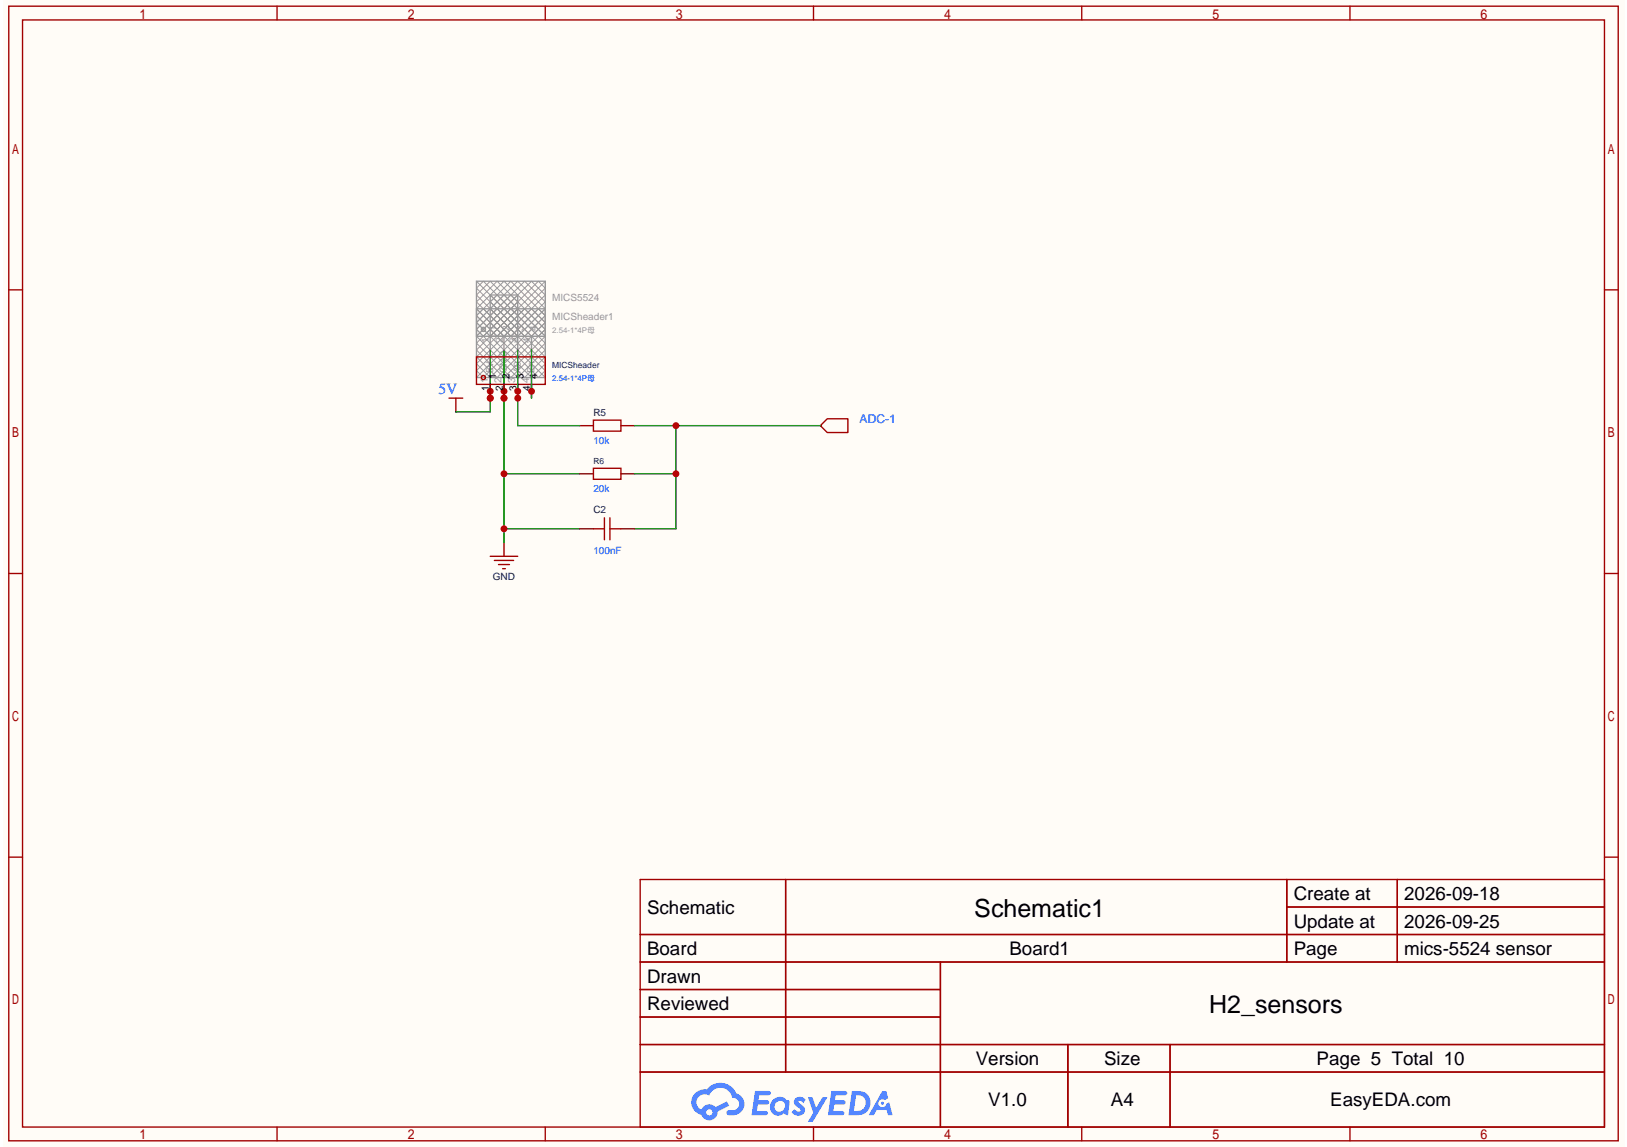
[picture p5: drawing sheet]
<svg xmlns="http://www.w3.org/2000/svg" width="297mm" height="210mm" viewBox="0 0 297 210" stroke-linecap="round" stroke-linejoin="round" font-family="sans-serif">
<path d="M.5 0h296.2v209.5h-296.2z" fill="#fffcf7"/>
<g fill="none" stroke="#a10000" stroke-width=".25">
<path d="M1.6 1.1h294v207.3h-294zM4.1 3.6h289v202.3h-289zM50.6 1.1v2.5M99.6 1.1v2.5M148.6 1.1v2.5M197.6 1.1v2.5M246.6 1.1v2.5M1.6 53h2.5M293.1 53h2.5M1.6 104.8h2.5M293.1 104.8h2.5M1.6 156.6h2.5"/>
<path d="M293.1 156.6h2.5M116.9 160.7h176.2v45.2h-176.2zM116.9 170.7h176.2M116.9 175.8h176.2M143.5 160.7v35.2M171.8 175.8v30.1M235 160.7v15.1M235 165.7h58.1M255.2 160.7v15.1M116.9 180.8h54.9M116.9 190.8h176.2M116.9 185.8h54.9"/>
<path d="M116.9 195.9h176.2M195 190.8v15.1M213.7 190.8v15.1M50.6 205.9v2.5M99.6 205.9v2.5M148.6 205.9v2.5M197.6 205.9v2.5M246.6 205.9v2.5"/>
</g>
<g fill="#5487ff">
<path d="M145.3 200.6a1.29 1.29 0 0 1 1.8 .3l-.4 .6a.54 .54 0 0 0-.9-.2l.2 .2a1.56 1.56 0 0 1 1 1.6 1.41 1.41 0 0 1-2.4 .1l.5-.6a.63 .63 0 0 0 .5 .5 .63 .63 0 0 0 .6-.3l-.1-.2a1.58 1.58 0 0 1-1.1-1.5z"/>
<path d="M147.6 200.5h.8l.7 1.9 1.1-1.9h.9l-2.6 4.4h-.9l.9-1.6z"/>
<path d="M137.9 199.3h1.6a1.29 1.29 0 0 1 1.3 .2 .39 .39 0 0 1-.4 .6h-1.7l-.2 .9h1.7a.39 .39 0 0 1 .3 .4 .39 .39 0 0 1-.4 .4h-1.7l-.1 1.2h.8a1.22 1.22 0 0 1 1.1 .2 .39 .39 0 0 1-.3 .5h-2.6z"/>
<path d="M151.9 199.3h1.6a1.3 1.3 0 0 1 1.2 .2 .39 .39 0 0 1-.3 .6h-1.8l-.1 .9h1.6a.39 .39 0 0 1 .4 .4 .39 .39 0 0 1-.5 .4h-1.6l-.2 1.2h.8a1.21 1.21 0 0 1 1.2 .2 .39 .39 0 0 1-.4 .5h-2.6z"/>
<path d="M161.2 199.3h.7l.3 1.3-.6 .4a.74 .74 0 0 0-1.1 .3 .74 .74 0 0 0 .5 1 .74 .74 0 0 0 .9-.6l.5-.3 .6 2.3h-.8l-.2-.9h-1.9l-.5 .9h-.9z"/>
<path d="M155.6 199.3l-.6 4.4h1.4a2.25 2.25 0 0 0 2.6-2.2 2.25 2.25 0 0 0-2.7-2.2zM156.4 200.1a1.48 1.48 0 0 1 1.7 1.5 1.48 1.48 0 0 1-1.9 1.4h-.2z"/>
<path d="M141.1 201a1.57 1.57 0 0 0-.2 2.2 1.57 1.57 0 0 0 2.1 .3l.2-.1 .3 .3h.4l.3-2.4-.1-.3h-.5a1.58 1.58 0 0 0-2.5 0zM141.8 201.4a.97 .97 0 0 1 1.6 .3 .97 .97 0 0 1-.9 1.4 .93 .93 0 0 1-1-.5 .93 .93 0 0 1 .3-1.2z"/>
<path d="M127 199.7a2.34 2.34 0 0 0 1.1 4 1.53 1.53 0 0 0 1.8 1 1.53 1.53 0 0 0 1.2-1.6l2.1-1.1-.5-.8-2 1.1a1.55 1.55 0 0 0-2.6 .4 1.48 1.48 0 0 1-.7-2.1 1.48 1.48 0 0 1 2.1-.5 2.2 2.2 0 0 1 2.3-1.4 2.2 2.2 0 0 1 2 1.9 1.15 1.15 0 0 1 1.2 1 1.15 1.15 0 0 1-1.1 1.2h-.7a.46 .46 0 0 0-.5 .4 .46 .46 0 0 0 .4 .6 2.2 2.2 0 0 0 2.3-.7 2.2 2.2 0 0 0 .4-2.3 2.13 2.13 0 0 0-1.3-1.1 3.2 3.2 0 0 0-5.4-.7l-1.1 .1zM129 203.2a.57 .57 0 0 1 1.1 0 .57 .57 0 0 1-1.1 0z"/>
<circle cx="161.2" cy="201.6" r=".28"/>
</g>
<path d="M87 52.6l1.3-1.2 11.3 11.3-6.3 6.3-6.3-6.3 11.3-11.3 1.3 1.2-12.6 12.6 3.8 3.8 8.8-8.8-8.8-8.8-3.8 3.8 12.6 12.5-1.3 1.3-11.3-11.3 6.3-6.3 6.3 6.3-11.3 11.3-1.3-1.3 12.6-12.5-3.8-3.8-8.8 8.8 8.8 8.8 3.8-3.8zM87 51.4l12.6 12.5-5 5.1-7.6-7.6 10.1-10 2.5 2.5-12.6 12.6 2.5 2.5 10.1-10.1-7.5-7.5-5.1 5 12.6 12.6M99.6 51.4l-12.6 12.5 5.1 5.1 7.5-7.6-10.1-10-2.5 2.5 12.6 12.6-2.5 2.5-10.1-10.1 7.6-7.5 5 5-12.6 12.6" fill="none" stroke="#999" stroke-width=".18"/>
<path d="M87 51.4h12.6v17.6h-12.6zM89.5 53.9h5.1v7.5h-5.1zM89.5 69v2.5M92.1 69v2.5M94.6 69v2.5M97.1 69v2.5" fill="none" stroke="#999" stroke-width=".25"/>
<path d="M82 72.7h2.5M83.3 72.7v2.6M149.8 77.8l1.3-1.3h3.8v2.5h-3.8z" fill="none" stroke="#a10000" stroke-width=".25"/>
<path d="M83.3 75.3h.1M149.8 77.8h.1" fill="none" stroke="#870000" stroke-width=".25"/>
<path d="M89.5 63.9v11.4h-6.2" fill="none" stroke="#008700" stroke-width=".25"/>
<g fill="#c00">
<circle cx="89.5" cy="72.7" r=".63"/>
<circle cx="89.5" cy="71.5" r=".63"/>
</g>
<path d="M92.1 99.1v2.5" fill="none" stroke="#870000" stroke-width=".25"/>
<path d="M89.5 101.6h5.1M90.3 102.4h3.5M91.1 103.1h2M91.8 103.9h.5" fill="none" stroke="#a10000" stroke-width=".25"/>
<path d="M92.1 63.9v35.2M92.1 86.6h13.8M92.1 96.6h13.8" fill="none" stroke="#008700" stroke-width=".25"/>
<g fill="#c00">
<circle cx="92.1" cy="71.5" r=".63"/>
<circle cx="92.1" cy="72.7" r=".63"/>
<circle cx="92.1" cy="86.6" r=".63"/>
<circle cx="92.1" cy="96.6" r=".63"/>
</g>
<path d="M89.5 70.2v2.5M105.9 77.8h2.5M113.4 77.8h2.5" fill="none" stroke="#870000" stroke-width=".25"/>
<g fill="none" stroke="#a10000" stroke-width=".25">
<path d="M87 65.2h12.6v5h-12.6zM108.4 76.8h5v2h-5z"/>
<circle cx="88.3" cy="69" r=".38"/>
</g>
<circle cx="89.5" cy="72.7" r=".63" fill="#c00"/>
<path d="M92.1 70.2v2.5" fill="none" stroke="#870000" stroke-width=".25"/>
<circle cx="92.1" cy="72.7" r=".63" fill="#c00"/>
<path d="M94.6 70.2v2.5M97.1 70.2v2.5M105.9 86.6h2.5M113.4 86.6h2.5" fill="none" stroke="#870000" stroke-width=".25"/>
<path d="M87 57.7l3.8 3.7 5-5 3.8 3.8-1.3 1.2-5-5-5 5-1.3-1.2 3.8-3.8 5 5 3.8-3.7-1.3-1.3-5 5-5-5zM87 56.4l5.1 5 5-5 2.5 2.5-2.5 2.5-5-5-5.1 5M88.5 59.8l.1 .2M99.6 56.4l-5 5-5.1-5-2.5 2.5 2.5 2.5 5.1-5 5 5M88.6 60.3l-.1 .2" fill="none" stroke="#999" stroke-width=".18"/>
<g fill="none" stroke="#999" stroke-width=".25">
<path d="M87 56.4h12.6v5h-12.6zM89.5 61.4v2.5M92.1 61.4v2.5M94.6 61.4v2.5M97.1 61.4v2.5"/>
<circle cx="88.3" cy="60.2" r=".38"/>
</g>
<path d="M108.4 85.6h5v2h-5z" fill="none" stroke="#a10000" stroke-width=".25"/>
<path d="M94.6 63.9v13.9h11.3" fill="none" stroke="#008700" stroke-width=".25"/>
<g fill="#c00">
<circle cx="94.6" cy="72.7" r=".63"/>
<circle cx="94.6" cy="71.5" r=".63"/>
</g>
<path d="M115.9 77.8h33.9M123.5 77.8v18.8h-7.6M115.9 86.6h7.6" fill="none" stroke="#008700" stroke-width=".25"/>
<g fill="#c00">
<circle cx="123.5" cy="77.8" r=".63"/>
<circle cx="123.5" cy="86.6" r=".63"/>
</g>
<path d="M97.1 63.9v8.8" fill="none" stroke="#008700" stroke-width=".25"/>
<circle cx="97.1" cy="71.5" r=".63" fill="#c00"/>
<path d="M108.4 96.6h2M110.4 94.6v4M111.4 96.6h2M111.4 94.6v4" fill="none" stroke="#a10000" stroke-width=".25"/>
<path d="M105.9 96.6h2.5M113.4 96.6h2.5" fill="none" stroke="#870000" stroke-width=".25"/>
<g font-size="4.6">
<text x="178" y="167.5">Schematic1</text>
<text x="220.9" y="185.1">H2_sensors</text>
</g>
<g font-size="3.4">
<text x="118.2" y="167">Schematic</text>
<text x="236.3" y="164.4">Create at</text>
<text x="256.5" y="164.4">2026-09-18</text>
<text x="236.3" y="169.5">Update at</text>
<text x="256.5" y="169.5">2026-09-25</text>
<text x="118.2" y="174.5">Board</text>
<text x="118.2" y="179.5">Drawn</text>
<text x="184.4" y="174.5">Board1</text>
<text x="236.3" y="174.5">Page</text>
<text x="256.5" y="174.5">mics-5524 sensor</text>
<text x="118.2" y="184.5">Reviewed</text>
<text x="178.2" y="194.6">Version</text>
<text x="201.7" y="194.6">Size</text>
<text x="240.5" y="194.6">Page 5 Total 10</text>
<text x="180.5" y="202.1">V1.0</text>
<text x="202.9" y="202.1">A4</text>
<text x="243" y="202.1">EasyEDA.com</text>
</g>
<text font-size="2.9" fill="#00f" x="80.1" y="72.1">5V</text>
<text font-size="2.2" fill="#00f" x="157" y="77.3">ADC-1</text>
<g font-size="1.8" fill="#999">
<text x="100.9" y="54.9">MICS5524</text>
<text x="100.9" y="58.5">MICSheader1</text>
<text x="89.3" y="62.6" transform="rotate(-90 89.3 62.6)">1</text>
<text x="90.6" y="60.5" transform="rotate(-90 90.6 60.5)">1</text>
<text x="91.8" y="62.6" transform="rotate(-90 91.8 62.6)">2</text>
<text x="93.1" y="60.5" transform="rotate(-90 93.1 60.5)">2</text>
<text x="94.3" y="62.6" transform="rotate(-90 94.3 62.6)">3</text>
<text x="95.6" y="60.5" transform="rotate(-90 95.6 60.5)">3</text>
<text x="96.9" y="62.6" transform="rotate(-90 96.9 62.6)">4</text>
<text x="98.1" y="60.5" transform="rotate(-90 98.1 60.5)">4</text>
<text x="89.1" y="70" transform="rotate(-90 89.1 70)">1</text>
<text x="90.1" y="68.2" transform="rotate(-90 90.1 68.2)">5V</text>
<text x="91.6" y="70" transform="rotate(-90 91.6 70)">2</text>
<text x="92.6" y="68.2" transform="rotate(-90 92.6 68.2)">GND</text>
<text x="94.1" y="70" transform="rotate(-90 94.1 70)">3</text>
<text x="95.1" y="68.2" transform="rotate(-90 95.1 68.2)">A0</text>
<text x="96.6" y="70" transform="rotate(-90 96.6 70)">4</text>
<text x="97.6" y="68.2" transform="rotate(-90 97.6 68.2)">En</text>
</g>
<g font-size="1.8">
<text x="89.3" y="71.4" transform="rotate(-90 89.3 71.4)">1</text>
<text x="90.6" y="69.3" transform="rotate(-90 90.6 69.3)">1</text>
<text x="91.8" y="71.4" transform="rotate(-90 91.8 71.4)">2</text>
<text x="93.1" y="69.3" transform="rotate(-90 93.1 69.3)">2</text>
<text x="94.3" y="71.4" transform="rotate(-90 94.3 71.4)">3</text>
<text x="95.6" y="69.3" transform="rotate(-90 95.6 69.3)">3</text>
<text x="96.9" y="71.4" transform="rotate(-90 96.9 71.4)">4</text>
<text x="98.1" y="69.3" transform="rotate(-90 98.1 69.3)">4</text>
</g>
<g font-size="1.8" fill="#000080">
<text x="108.4" y="76.1">R5</text>
<text x="108.4" y="93.6">C2</text>
<text x="90" y="106">GND</text>
</g>
<g font-size="1.8" fill="#00f">
<text x="108.4" y="81.1">10k</text>
<text x="108.4" y="89.9">20k</text>
<text x="108.4" y="101.2">100nF</text>
</g>
<g font-size="1.5" fill="#000080">
<text x="100.9" y="67.3">MICSheader</text>
<text x="108.4" y="84.8">R6</text>
</g>
<text font-size="1.4" fill="#999" x="100.9" y="60.9">2.54-1*4P母</text>
<text font-size="1.4" fill="#00f" x="100.9" y="69.7">2.54-1*4P母</text>
</svg>
